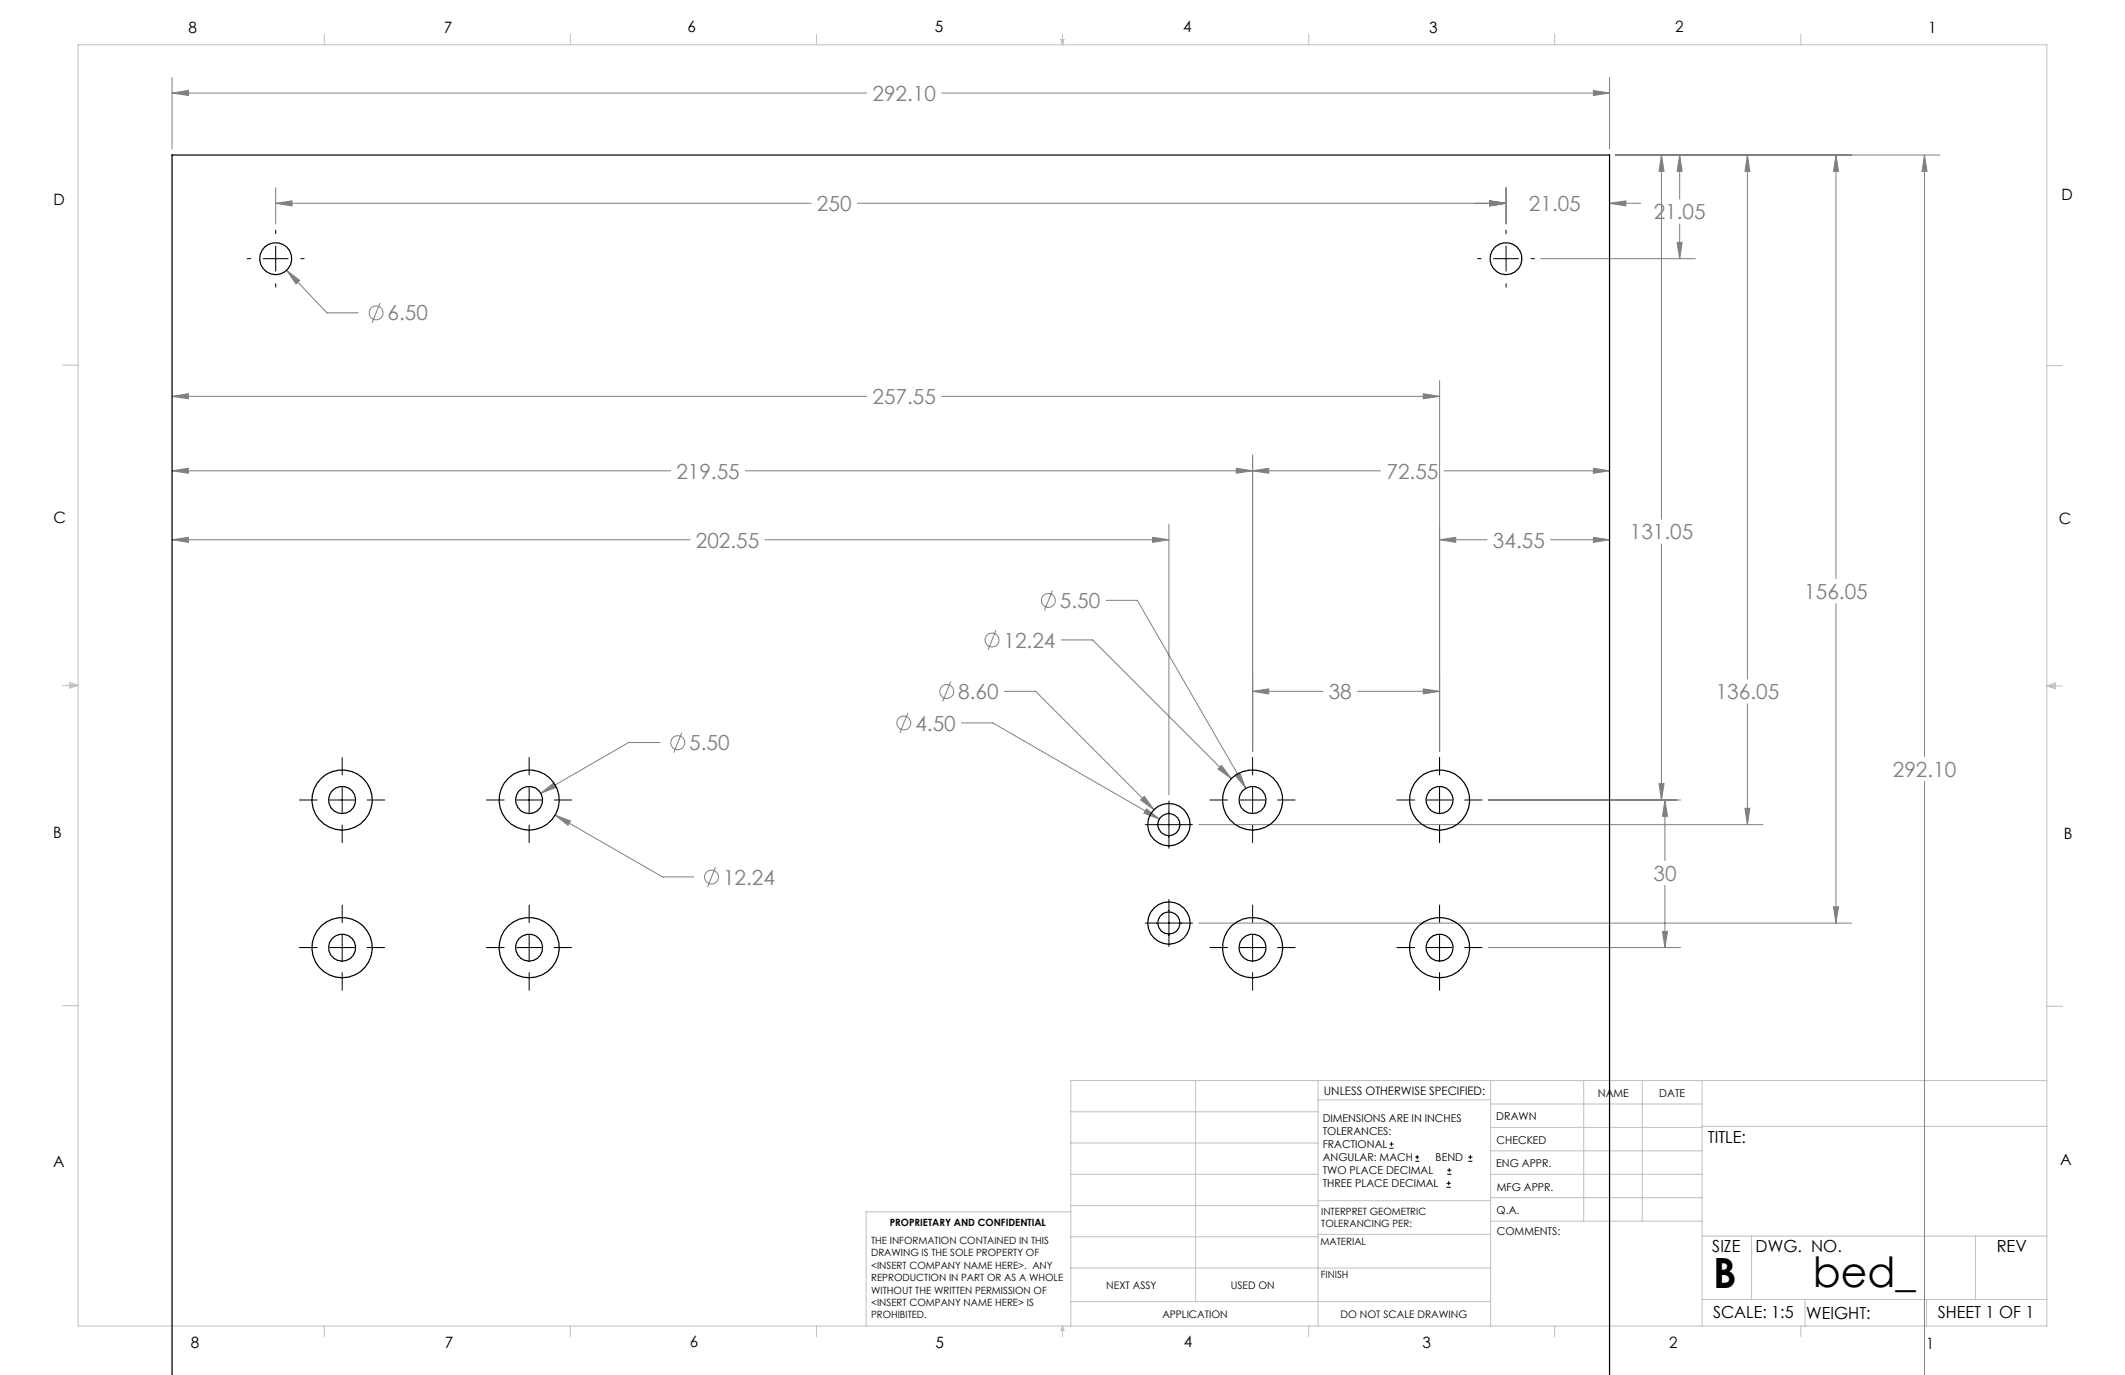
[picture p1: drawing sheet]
<svg xmlns="http://www.w3.org/2000/svg" width="432mm" height="279mm" viewBox="0 0 432 279" stroke-linecap="round" stroke-linejoin="round" font-family="sans-serif">
<g fill="none" stroke="#808080" stroke-width=".2">
<path d="M35 18.9l3.3-.5v1zM35 15.7v14.5M35 18.9h141.1M191.3 18.9h135.8M323.8 18.4l3.3 .5-3.3 .5zM327.1 15.7v14.5M56 38.1v7.4M306 38.1v7.4M328.3 31.5h65.9M337.6 31.5l.5 3.3h-1zM337.6 31.5v74M341.3 31.5l.5 3.3h-1z"/>
<path d="M341.3 31.5v9M355.1 31.5l.5 3.3h-1zM355.1 31.5v106.5M373.1 31.5l.5 3.3h-1zM373.1 31.5v86.1M391.1 31.5l.5 3.3h-1zM391.1 31.5v122.2M56 41.3l3.3-.5v1zM56 41.3h108.8M58.2 54.9l2.7 2.1-.8 .7zM58.2 54.9l8.2 8.7h6.4M174.2 41.3h131.8"/>
<path d="M302.7 40.8l3.3 .5-3.3 .5zM313.1 52.6h31.4M327.1 41.3l3.3-.5v1zM327.1 41.3h6.3M340.8 49.2h1l-.5 3.4zM341.3 45.5v7.1M77.2 61.6l-1.6 4M292.5 77.4v75.2M35 95.7l3.3-.6v1.1zM35 80.5l3.3-.5v1zM35 95.7h101.2M35 80.5h141.1"/>
<path d="M151.5 95.7h129M191.3 80.5h101.2M251.2 95.1l3.3 .6-3.3 .5zM254.5 95.7l3.3-.6v1.1zM254.5 92.5v60.1M289.2 80l3.3 .5-3.3 .5zM293.4 95.7h33.7M323.8 95.1l3.3 .6-3.3 .5zM35 109.7l3.3-.5v1zM35 109.7h105.2M155.5 109.7h82M234.2 109.2l3.3 .5-3.3 .5z"/>
<path d="M237.5 106.5v55M292.5 109.7l3.3-.5v1zM292.5 109.7h9.7M315.1 109.7h12M323.8 109.2l3.3 .5-3.3 .5zM337.6 110.6v52M193.2 138.5l-1.6 4M202.4 128l-1.6 4.1M213.9 120l-1.7 4M215.7 130h6.3l28.2 28.2M224.8 122h6.3l22.1 38.2M289.2 140l3.3 .5-3.3 .5z"/>
<path d="M373.1 122.6v65M134.1 150.9h-6.4l-17.8 10.3M138.5 148.9l-1.6 4M184.5 144.9l-1.7 4M195.4 146.9h6.3l33.9 19.5M204.1 140.5h6.3l24.1 24M247.5 156.2l.7-.7 2 2.7zM251 157.6l.9-.5 1.3 3.1zM254.5 140.5l3.3-.5v1zM254.5 140.5h14.3M275.9 140.5h16.6M337.1 159.2h1l-.5 3.4z"/>
<path d="M355.1 143v24.6M391.1 158.8v120.6M109.9 161.2l2.6-2.1 .5 .9zM112.8 165.6l3.1 1.2-.5 .9zM112.8 165.6l21.8 12.6h6.4M145.4 176.2l-1.6 4M231.8 162.6l.7-.8 2 2.7zM233 164.4l2.6 2-3.2-1.2zM243.6 167.6h114.6M302.4 162.6h39.1M338.3 162.6l.5 3.3h-1zM338.3 162.6v12.3"/>
<path d="M338.3 179.9v12.6M354.6 164.3h1l-.5 3.3zM243.6 187.6h132.6M302.4 192.5h39.1M337.8 189.3h1l-.5 3.2zM372.6 184.3h1l-.5 3.3z"/>
<circle cx="76.4" cy="63.6" r="1.4"/>
<circle cx="201.6" cy="130.1" r="1.42"/>
<circle cx="213" cy="122" r="1.42"/>
<circle cx="137.7" cy="150.9" r="1.42"/>
<circle cx="183.7" cy="146.9" r="1.41"/>
<circle cx="192.4" cy="140.5" r="1.4"/>
<circle cx="144.6" cy="178.2" r="1.41"/>
</g>
<g fill="none" stroke="#000" stroke-width=".2">
<path d="M50.2 52.6h.7M53.5 52.6h5.1M56 46.8v.7M56 50v5.1M56 57.6v.7M61.1 52.6h.7M300.2 52.6h.8M303.5 52.6h5.1M306 46.8v.7M306 50v5.1M306 57.6v.7M311.1 52.6h.7"/>
<path d="M69.5 153.9v3.6M107.5 153.9v3.6M254.5 153.9v3.6M292.5 153.9v3.6M60.9 162.6h3.6M67 162.6h5.1M69.5 160v5.1M69.5 167.6v3.6M74.6 162.6h3.6M98.8 162.6h3.6M105 162.6h5.1M107.5 160v5.1"/>
<path d="M107.5 167.6v3.6M112.6 162.6h3.6M232.7 167.6h9.6M237.5 162.8v9.6M245.9 162.6h3.5M252 162.6h5.1M254.5 160v5.1M254.5 167.6v3.6M259.6 162.6h3.6M283.8 162.6h3.6M290 162.6h5.1M292.5 160v5.1"/>
<path d="M292.5 167.6v3.6M297.6 162.6h3.6M60.9 192.5h3.6M67 192.5h5.1M69.5 183.9v3.6M69.5 190v5.1M69.5 197.6v3.6M74.6 192.5h3.6M98.8 192.5h3.6M105 192.5h5.1M107.5 183.9v3.6M107.5 190v5.1"/>
<path d="M107.5 197.6v3.6M112.6 192.5h3.6M232.7 187.6h9.6M237.5 182.8v9.5M245.9 192.5h3.5M252 192.5h5.1M254.5 183.9v3.6M254.5 190v5.1M254.5 197.6v3.6M259.6 192.5h3.6M283.8 192.5h3.6M290 192.5h5.1"/>
<path d="M292.5 183.9v3.6M292.5 190v5.1M292.5 197.6v3.6M297.6 192.5h3.6M282.3 233.3h.9M282.3 232.5h.9M282.8 232.1v.8M287.6 236h.8M287.6 235.1h.8M288 234.7v.8M294.1 238.6h.8M294.1 237.8h.8"/>
<path d="M294.5 237.4v.8M298.3 236h.9M298.3 235.1h.9M298.8 234.7v.8M293.9 241.3h.9M293.9 240.5h.9M294.4 240v.8"/>
</g>
<g fill="none" stroke="#c0c0c0" stroke-width=".2">
<path d="M15.9 9.1h400v260.4h-400zM65.9 6.9v2.2M115.9 6.9v2.2M165.9 6.9v2.2M215.6 8h.6l-.3 1.1zM215.7 8l.2 1.1M215.9 6.9v2.2M216 8l-.1 1.1M265.9 6.9v2.2M315.9 6.9v2.2M365.9 6.9v2.2M12.7 74.2h3.2"/>
<path d="M415.9 74.3h3.2M12.7 139.3h3.2M14.2 139.1l1.7 .2M14.2 138.7l1.7 .6-1.7 .5zM15.9 139.3l-1.7 .3M415.9 139.4h3.2M415.9 139.4l1.8-.6v1.2zM415.9 139.4l1.8 .3M417.7 139.2l-1.8 .2M12.7 204.4h3.2M243 219.6v44.9M267.8 219.6v49.9"/>
<path d="M302.9 219.6v49.9M321.8 219.6v28.5M333.7 219.6v28.5M345.9 219.6v49.9M415.9 204.5h3.2M415.9 219.6h-198.3v49.9M217.6 238.6h50.2M217.6 232.3h50.2M217.6 225.9h50.2M267.8 223.5h35.1M302.9 233.9h43M302.9 229.1h43"/>
<path d="M302.9 224.3h43M302.9 238.6h43M345.9 228.9h70M217.6 257.7h85.3M217.6 251.3h50.2M217.6 245h50.2M217.6 246.2h-41.6v23.3M267.8 250.8h35.1M267.8 244h35.1M302.9 248.1h43M302.9 243.4h43M345.9 251.2h70"/>
<path d="M355.9 251.2v12.9M401.4 251.2v12.9M65.9 269.5v2.1M115.9 269.5v2.1M165.9 269.5v2.1M215.9 269.5v2.1M215.9 269.5l.3 .8h-.6zM217.6 264.5h85.3M265.9 269.5v2.1M315.9 269.5v2.1M345.9 264.1h70M365.9 269.5v2.1"/>
<path d="M366.8 264.1v5.4M391.5 264.1v5.4"/>
</g>
<path d="M323.8 18.4l3.3 .5-3.3 .5zM35 18.9l3.3-.5v1zM390.6 279.4h1zM391.1 31.5l.5 3.3h-1zM341.3 31.5l.5 3.3h-1zM340.8 49.2h1l-.5 3.4zM337.6 31.5l.5 3.3h-1zM337.1 159.2h1l-.5 3.4zM338.3 162.6l.5 3.3h-1zM337.8 189.3h1l-.5 3.2zM254.5 140.5l3.3-.5v1zM289.2 140l3.3 .5-3.3 .5zM323.8 109.2l3.3 .5-3.3 .5zM292.5 109.7l3.3-.5v1zM323.8 95.1l3.3 .6-3.3 .5zM254.5 95.7l3.3-.6v1.1zM35 95.7l3.3-.6v1.1zM251.2 95.1l3.3 .6-3.3 .5zM35 80.5l3.3-.5v1zM289.2 80l3.3 .5-3.3 .5zM327.1 41.3l3.3-.5v1zM302.7 40.8l3.3 .5-3.3 .5zM56 41.3l3.3-.5v1zM302.7 40.8l3.3 .5-3.3 .5zM58.2 54.9l1.9 2.8 .8-.7zM112.8 165.6l2.6 2.1 .5-.9zM109.9 161.2l3.1-1.2-.5-.9zM234.2 109.2l3.3 .5-3.3 .5zM35 109.7l3.3-.5v1zM373.1 31.5l.5 3.3h-1zM372.6 184.3h1l-.5 3.3zM355.1 31.5l.5 3.3h-1zM354.6 164.3h1l-.5 3.3zM248.2 155.5l-.7 .7 2.7 2zM232.5 161.8l-.7 .8 2.7 1.9zM251 157.6l2.2 2.6-1.3-3.1zM233 164.4l-.6 .8 3.2 1.2z" fill="#808080"/>
<g fill="none" stroke="#000" stroke-width=".25">
<path d="M35 279.4v-247.9h292.1v247.9"/>
<circle cx="56" cy="52.6" r="3.3"/>
<circle cx="306" cy="52.6" r="3.2"/>
<circle cx="69.5" cy="162.6" r="2.75"/>
<circle cx="69.5" cy="162.6" r="6.1"/>
<circle cx="107.5" cy="162.6" r="2.75"/>
<circle cx="107.5" cy="162.6" r="6.1"/>
<circle cx="237.5" cy="167.6" r="4.3"/>
<circle cx="237.5" cy="167.6" r="2.26"/>
<circle cx="254.5" cy="162.6" r="2.75"/>
<circle cx="254.5" cy="162.6" r="6.1"/>
<circle cx="292.5" cy="162.6" r="2.74"/>
<circle cx="292.5" cy="162.6" r="6.1"/>
<circle cx="69.5" cy="192.6" r="2.75"/>
<circle cx="69.5" cy="192.6" r="6.1"/>
<circle cx="107.5" cy="192.6" r="2.75"/>
<circle cx="107.5" cy="192.6" r="6.1"/>
<circle cx="237.5" cy="187.6" r="4.3"/>
<circle cx="237.5" cy="187.5" r="2.25"/>
<circle cx="254.5" cy="192.6" r="2.75"/>
<circle cx="254.5" cy="192.6" r="6.1"/>
<circle cx="292.5" cy="192.6" r="6.1"/>
<circle cx="292.5" cy="192.6" r="2.74"/>
</g>
<g font-size="8.5">
<text x="348.1" y="261.8">B</text>
<text x="368.4" y="261.6">bed_</text>
</g>
<g font-size="4.2" fill="#808080">
<text x="177.3" y="20.5">292.10</text>
<text x="166" y="42.9">250</text>
<text x="310.7" y="42.9">21.05</text>
<text x="336" y="44.6">21.05</text>
<text x="78.8" y="65.1">6.50</text>
<text x="177.3" y="82.1">257.55</text>
<text x="137.4" y="97.2">219.55</text>
<text x="281.7" y="97.2">72.55</text>
<text x="141.4" y="111.3">202.55</text>
<text x="303.4" y="111.3">34.55</text>
<text x="331.2" y="109.6">131.05</text>
<text x="215.4" y="123.5">5.50</text>
<text x="366.6" y="121.7">156.05</text>
<text x="203.9" y="131.6">12.24</text>
<text x="194.7" y="142">8.60</text>
<text x="270" y="142.1">38</text>
<text x="348.6" y="142.1">136.05</text>
<text x="186" y="148.4">4.50</text>
<text x="140.1" y="152.4">5.50</text>
<text x="384.6" y="157.8">292.10</text>
<text x="146.9" y="179.8">12.24</text>
<text x="336" y="179">30</text>
</g>
<g font-size="3.4">
<text x="347.1" y="232.3">TITLE:</text>
<text x="347.9" y="254.3">SIZE</text>
<text x="356.7" y="254.4">DWG. NO.</text>
<text x="405.7" y="254.5">REV</text>
<text x="348.1" y="267.9">SCALE: 1:5</text>
<text x="367" y="268">WEIGHT:</text>
<text x="393.8" y="267.9">SHEET 1 OF 1</text>
</g>
<g font-size="3.2">
<text x="38.3" y="6.7">8</text>
<text x="90.2" y="6.7">7</text>
<text x="139.7" y="6.5">6</text>
<text x="190" y="6.5">5</text>
<text x="240.4" y="6.5">4</text>
<text x="290.4" y="6.7">3</text>
<text x="340.4" y="6.5">2</text>
<text x="391.9" y="6.7">1</text>
<text x="10.9" y="41.6">D</text>
<text x="418.9" y="40.7">D</text>
<text x="10.9" y="106.3">C</text>
<text x="418.4" y="106.4">C</text>
<text x="10.8" y="170.2">B</text>
<text x="419.4" y="170.6">B</text>
<text x="10.8" y="237.2">A</text>
<text x="418.6" y="236.8">A</text>
<text x="38.8" y="273.8">8</text>
<text x="90.4" y="273.8">7</text>
<text x="140.2" y="273.8">6</text>
<text x="190.1" y="273.9">5</text>
<text x="240.5" y="273.8">4</text>
<text x="289" y="273.9">3</text>
<text x="339.1" y="273.8">2</text>
<text x="391.4" y="274.1">1</text>
</g>
<text font-size="2.4" x="269" y="222.4">UNLESS OTHERWISE SPECIFIED:</text>
<g font-size="2.2">
<text x="268.8" y="228">DIMENSIONS ARE IN INCHES</text>
<text x="304.1" y="227.7">DRAWN</text>
<text x="324.7" y="222.9">NAME</text>
<text x="337.2" y="222.9">DATE</text>
<text x="268.8" y="230.6">TOLERANCES:</text>
<text x="268.8" y="233.3">FRACTIONAL</text>
<text x="304.1" y="232.6">CHECKED</text>
<text x="268.8" y="236">ANGULAR: MACH</text>
<text x="268.8" y="238.6">TWO PLACE DECIMAL</text>
<text x="291.7" y="236">BEND</text>
<text x="304" y="237.2">ENG APPR.</text>
<text x="268.8" y="241.3">THREE PLACE DECIMAL</text>
<text x="304.2" y="241.9">MFG APPR.</text>
<text x="304.1" y="246.7">Q.A.</text>
<text x="304.1" y="250.9">COMMENTS:</text>
</g>
<g font-size="2.1">
<text x="224.8" y="262">NEXT ASSY</text>
<text x="250.1" y="261.9">USED ON</text>
<text x="236.2" y="267.8">APPLICATION</text>
<text x="272.4" y="267.8">DO NOT SCALE DRAWING</text>
</g>
<g font-size="2">
<text x="180.8" y="249.2">PROPRIETARY AND CONFIDENTIAL</text>
<text x="268.5" y="246.8">INTERPRET GEOMETRIC</text>
<text x="268.5" y="249.4">TOLERANCING PER:</text>
<text x="177" y="252.8">THE INFORMATION CONTAINED IN THIS</text>
<text x="177" y="255.3">DRAWING IS THE SOLE PROPERTY OF</text>
<text x="177" y="257.8">&lt;INSERT COMPANY NAME HERE&gt;. ANY</text>
<text x="268.3" y="252.9">MATERIAL</text>
<text x="177" y="260.3">REPRODUCTION IN PART OR AS A WHOLE</text>
<text x="177" y="262.9">WITHOUT THE WRITTEN PERMISSION OF</text>
<text x="268.4" y="259.7">FINISH</text>
<text x="177" y="265.4">&lt;INSERT COMPANY NAME HERE&gt; IS</text>
<text x="177" y="267.9">PROHIBITED.</text>
</g>
</svg>
